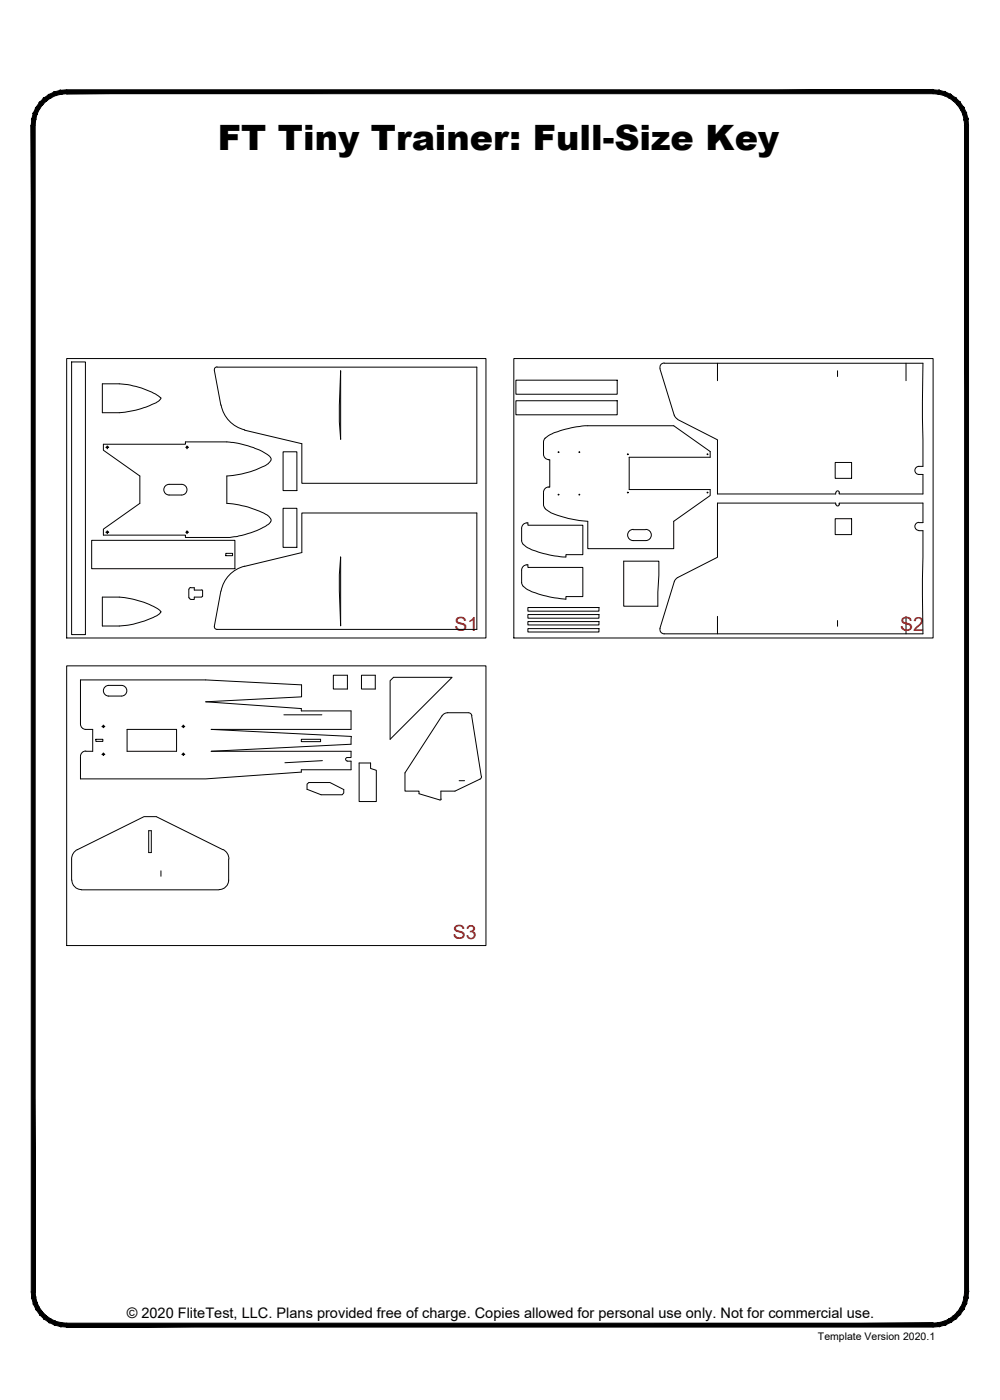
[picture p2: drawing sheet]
<svg xmlns="http://www.w3.org/2000/svg" width="190mm" height="267mm" viewBox="0 0 190 267" stroke-linecap="round" stroke-linejoin="round" font-family="sans-serif">
<!-- layer: 22 TILED -->
<g fill="#000" stroke="#000" stroke-width=".19">
<path d="M11.5 17.2l1.2-.1v.8zM11.5 17.2l.2 .7h1zM10.4 17.5l1.1-.3 .2 .7zM10.4 17.5l.2 .7 1.1-.3zM9.3 18l1.1-.5 .2 .7zM9.3 18l.4 .6 .9-.4zM8.3 18.7l1-.7 .4 .6zM8.3 18.7l.5 .5 .9-.6zM8.3 18.7l.5 .5-1.3 .3zM7.5 19.5l.6 .5 .7-.8zM7.5 19.5l.6 .5-1.3 .5zM6.8 20.5l.7 .3 .6-.8zM6.8 20.5l.7 .3-1.1 .7zM6.4 21.5l.6 .3 .5-1zM6.4 21.5l.6 .3-.9 .9zM6.1 22.7l.7 .1 .2-1zM6.1 22.7l.7 .1-.8 1.1zM6.8 22.8l-.8 1.1h.7z"/>
<path d="M12.7 17.9h165.1v-.8zM12.7 17.1h165.1l-165.1 .8z"/>
<path d="M6 23.9l.7 222.2v-222.2zM6 23.9l.7 222.2h-.7z"/>
<path d="M184.4 22.7l.1 1.2h-.7zM183.7 22.8l.1 1.1 .6-1.2zM184.1 21.5l.3 1.2-.7 .1zM183.4 21.8l.3 1 .4-1.3zM183.6 20.5l.5 1-.7 .3zM183 20.8l.4 1 .2-1.3zM182.9 19.5l.7 1-.6 .3zM182.4 20l.6 .8-.1-1.3zM182.1 18.7l.8 .8-.5 .5zM182.1 18.7l-.5 .5 .8 .8zM181.1 18l1 .7-.5 .5zM181.1 18l-.3 .6 .8 .6zM180.1 17.5l1 .5-.3 .6zM180.1 17.5l-.3 .7 1 .4zM178.9 17.2l1.2 .3-.3 .7zM178.9 17.2l-.1 .7 1 .3zM177.8 17.1l1.1 .1-.1 .7zM177.8 17.1v.8h1z"/>
<path d="M6 246.1h.7l-.6 1.2zM6.7 246.1l-.6 1.2 .7-.2zM6.1 247.3l.7-.2-.4 1.3zM6.8 247.1l-.4 1.3 .6-.3zM6.4 248.4l.6-.3-.2 1.3zM7 248.1l-.2 1.3 .7-.3zM6.8 249.4l.7-.3v1.3zM7.5 249.1v1.3l.6-.5zM7.5 250.4l.6-.5 .2 1.3zM8.1 249.9l.2 1.3 .5-.5zM8.8 250.7l.5 1.2-1-.7zM8.8 250.7l.5 1.2 .4-.6zM9.7 251.3l.7 1.1-1.1-.5zM9.7 251.3l.7 1.1 .2-.7zM10.6 251.7l.9 1-1.1-.3zM10.6 251.7l.9 1 .2-.7zM11.7 252l1 .8-1.2-.1zM11.7 252l1 .8v-.7z"/>
<path d="M12.7 252.1v.7l165.1-.7zM12.7 252.8l165.1-.7v.7z"/>
<path d="M177.8 252.1l1.1 .6-1.1 .1zM177.8 252.1l1.1 .6-.1-.7zM178.8 252l1.3 .4-1.2 .3zM178.8 252l1.3 .4-.3-.7zM179.8 251.7l1.3 .2-1 .5zM179.8 251.7l1.3 .2-.3-.6zM180.8 251.3l1.3-.1-1 .7zM180.8 251.3l1.3-.1-.5-.5zM181.6 250.7l1.3-.3-.8 .8zM181.6 250.7l1.3-.3-.5-.5zM182.4 249.9l1.2-.5-.7 1zM183 249.1l-.6 .8 1.2-.5zM183 249.1l1.1-.7-.5 1zM183.4 248.1l-.4 1 1.1-.7zM183.4 248.1l1-.8-.3 1.1zM183.7 247.1l-.3 1 1-.8zM184.5 246.1l-.1 1.2-.7-.2zM183.8 246.1l-.1 1 .8-1z"/>
<path d="M183.8 23.9v222.2h.7zM183.8 23.9h.7v222.2z"/>
</g>
<g fill="none" stroke="#000" stroke-width=".19">
<path d="M12.7 68.3h79.9v53.2h-79.9zM13.6 68.9h2.7v52h-2.7zM30.6 75.8a14.3 14.3 0 0 0-7.9-2.7h-3.2v5.5h3.2a15.7 15.7 0 0 0 7.7-2.4l.2-.2M30.6 75.8v.2M40.8 70.5l1.3 6.7M41.3 69.9h49.5v22.2h-33.3v-7.6l-10.9-2.6M41.4 69.9l-.4 .2-.2 .4M42.1 77.2a6 6 0 0 0 4.5 4.7M64.9 70.6v13.1l-.3-3.3zM97.9 68.3h79.9v53.2h-79.9zM98.3 76.3h19.3v2.7h-19.3zM98.3 72.4h19.3v2.7h-19.3z"/>
<path d="M125.7 70.2l2.8 8.9 .2 .4 .4 .4M126.5 69.2h49.3l-.1 7.3 .1 12.3h-.8M126.5 69.1a.82 .82 0 0 0-.7 1.1M129.1 79.9l7.6 3.9v10.3h22.5v-.2M136.7 69.2v3.3M159.5 70.6v1.1M172.6 69.2v3.3M19.7 84.6h15.6v-.4h7.9a15.1 15.1 0 0 1 8.2 2.8 .75 .75 0 0 1-.2 1.2 15.6 15.6 0 0 1-8 2.5v5.2a17.6 17.6 0 0 1 8 2.5 .88 .88 0 0 1 .4 .9 .88 .88 0 0 1-.7 .7 17.2 17.2 0 0 1-7.7 2.4h-7.9v-.5h-15.6v-1.1l6.9-4.9v-5.2l-6.9-4.9zM32.2 94.3h2.4M32.2 92.3h2.4M32.2 92.3a1.02 1.02 0 0 0-1 1 1.02 1.02 0 0 0 1 1M34.6 92.3a1.02 1.02 0 0 1 1 1 1.02 1.02 0 0 1-1 1"/>
<path d="M53.9 96.8h2.7v7.5h-2.7zM53.9 86.1h2.7v7.4h-2.7zM100.4 99.6h.2v.5h10.4v5.6h-3.2v.4a17 17 0 0 1-7.7-2l-.4-.4-.3-.5v-2.5a1.02 1.02 0 0 1 1-1.1M103.5 96.1l.4 .8M103.5 86.5a1.02 1.02 0 0 0 1.1 1.1M103.5 84.2v2.4M103.5 93.8v2.3M103.8 83.5l.2-.2a15.4 15.4 0 0 1 8-2.2h16.3l7 4.9v1.1h-15.4v6.2h15.4v1.1l-7 4.9v5.2h-16.3v-5.2a19.6 19.6 0 0 1-7.5-1.9l-.7-.5M103.9 83.5l-.4 .7M104.5 87.6h.2v5.2h-.2M104.6 92.8a1.02 1.02 0 0 0-1.1 1M159.1 88.1h3.1v3h-3.1z"/>
<path d="M159.1 98.8h3.1v3h-3.1zM159.2 96.1v-.3h-22.5v10.4l-7.6 3.8-.4 .4-.2 .4-2.8 9.1a.82 .82 0 0 0 .8 .8M159.3 93.8a.32 .32 0 0 1 .3-.3 .32 .32 0 0 1 .3 .3M159.3 96.1a.32 .32 0 0 0 .3 .3 .32 .32 0 0 0 .3-.3M159.8 96.1v-.3h16v3.8h-.8M175 90.4h.8v3.7h-16v-.2M175.1 88.8a.77 .77 0 0 0-.8 .8 .77 .77 0 0 0 .8 .8M175.1 99.5a.77 .77 0 0 0-.8 .8 .77 .77 0 0 0 .8 .7M17.5 102.9h27.2v5.4h-27.2zM30.6 116.4v.3a10.2 10.2 0 0 1-4.7 2.1l-1.6 .3-1.6 .2h-3.2v-5.6h3.2a14.5 14.5 0 0 1 7.9 2.7v.1M36 112.3v1.5M36 113.8l.3 .3"/>
<path d="M36.3 112h.7v.4h1.4M36.3 111.9l-.3 .3M38.4 113.7h-1.4v.5h-.7M38.4 112.4l.2 .2v.9l-.2 .2M42.1 112.6l-1.3 6.7M43 105.4h1.3v.5h-1.3zM46.6 107.9l10.9-2.6v-7.6h33.3v22.2h-49.5l-.3-.2-.2-.4M46.6 107.9a6 6 0 0 0-4.5 4.7M64.9 106.1v13.1l-.3-6.6v-3.1zM100.4 107.6h.2v.5h10.4v5.5h-3.2v.5a17.8 17.8 0 0 1-7.7-2l-.4-.4M100.4 107.6a1.02 1.02 0 0 0-1 1v2.3l.3 .8M100.6 115.7h13.5v.7h-13.5z"/>
<path d="M100.6 117.1h13.5v.7h-13.5zM100.6 118.4h13.5v.7h-13.5zM100.6 119.8h13.5v.6h-13.5zM118.8 106.9h6.7l-.2 8.6h-6.5zM120.6 103h2.4M120.6 100.9h2.4M120.6 100.8a1.07 1.07 0 0 0-1 1.1 1.07 1.07 0 0 0 1 1.1M123 100.8a1.07 1.07 0 0 1 1.1 1.1 1.07 1.07 0 0 1-1.1 1.1M136.7 117.4v3.3M159.5 118.2v1.1M172.6 117.4v3.3M175 101.1h.8l-.1 9.2 .1 10.4h-49.3"/>
<path d="M12.7 126.8h79.9v53.3h-79.9zM15.3 138v-8.5h23.9l18.2 1v2.2l-18.2 1 18.2 1.3v.4h9.5v3.6h-26.7l26.7 1.3v1.5l-26.7 1.3h26.7v1.2h-.8a.32 .32 0 0 0-.3 .3 .32 .32 0 0 0 .4 .4M15.3 137.9a1.02 1.02 0 0 0 1 1.1h1.4v4.1h-1.4M20.7 130.6h2.4M20.7 132.6h2.4M20.7 130.6a1.02 1.02 0 0 0-1 1 1.02 1.02 0 0 0 1 1M23.1 130.6a1.02 1.02 0 0 1 1.1 1 1.02 1.02 0 0 1-1.1 1M24.2 139h9.4v4.1h-9.4zM54.1 136.2h7.2M63.5 128.6h2.7v2.7h-2.7zM68.9 128.6h2.6v2.7h-2.6zM75 129h11.1l-11.8 11.8v-11.1z"/>
<path d="M84.2 136.4l-7.1 10.8v3.5h2.7v.5l4 1.2M89.2 135.8h-3.9a1.31 1.31 0 0 0-1.1 .6M89.2 135.8a.67 .67 0 0 1 .7 .5M89.8 136.3l1.9 11.6M15.3 144.1v4.3h23.9l18.2-1.3v-.5h9.5v-1.6h-.8M16.3 143.1a1.02 1.02 0 0 0-1 1M18.3 140.8h1.3v.4h-1.3zM28.3 158.3h.5v4.1h-.5zM57.4 140.8h3.7v.5h-3.7zM58.5 149.4l.3-.3h4.1l2.6 1.3v.7l-.3 .3h-4l-2.7-1zM61.4 144.9l-7.1 .4M68.4 145.4h2.2v1l1.1 .3v6h-3.3z"/>
<path d="M84 152.2l-.2 .2M87.5 148.7h1M91.7 147.9l-.3 .5-4.7 2.3h-2.7v1.5M13.7 167.7a1.81 1.81 0 0 0 1.8 1.8M14.7 161.9l12.7-6.3h2.4l12.7 6.3M14.8 161.8a2.01 2.01 0 0 0-1.2 1.8v4.1M15.5 169.5h26.2M30.7 165.9v1M42.5 161.8a2.01 2.01 0 0 1 1.1 1.8M43.6 167.7a1.81 1.81 0 0 1-1.9 1.8M43.6 163.7v4"/>
<circle cx="106.4" cy="94.2" r=".07"/>
<circle cx="106.4" cy="86.1" r=".07"/>
<circle cx="110.4" cy="94.2" r=".07"/>
<circle cx="110.4" cy="86.1" r=".07"/>
<circle cx="119.6" cy="86.5" r=".07"/>
<circle cx="119.6" cy="93.8" r=".07"/>
<circle cx="134.8" cy="93.8" r=".07"/>
<circle cx="134.8" cy="86.5" r=".07"/>
</g>
<!-- layer: 01 CUT -->
<g fill="none" stroke="#000" stroke-width=".3">
<circle cx="20.5" cy="85.2" r=".07"/>
<circle cx="35.6" cy="85.2" r=".07"/>
<circle cx="20.5" cy="101.4" r=".07"/>
<circle cx="35.6" cy="101.4" r=".07"/>
<circle cx="19.7" cy="138.4" r=".07"/>
<circle cx="35" cy="138.4" r=".07"/>
<circle cx="19.7" cy="143.7" r=".07"/>
<circle cx="35" cy="143.7" r=".07"/>
</g>
<!-- layer: 24 DIMENSIONS -->
<g fill="none" stroke="#000" stroke-width=".25">
<path d="M20.2 85.2h.5M20.4 85v.5M35.4 85.2h.5M35.6 85v.5M20.2 101.4h.5M20.4 101.1v.5M35.4 101.4h.5M35.6 101.1v.5M19.4 138.4h.5M19.7 138.2v.4M34.7 138.4h.5M34.9 138.2v.4"/>
<path d="M19.4 143.7h.5M19.7 143.5v.4M34.7 143.7h.5M34.9 143.5v.4"/>
</g>
<text font-size="6.7" x="41.5" y="28.7">FT Tiny Trainer: Full-Size Key</text>
<g font-size="3.7" fill="#f00">
<text x="86.6" y="120.2">S1</text>
<text x="171.5" y="120.2">S2</text>
<text x="86.3" y="178.8">S3</text>
</g>
<text font-size="2.8" x="24.2" y="251.1">© 2020 FliteTest, LLC. Plans provided free of charge. Copies allowed for personal use only. Not for commercial use.</text>
<text font-size="2" x="155.8" y="255.3">Template Version 2020.1</text>
</svg>
